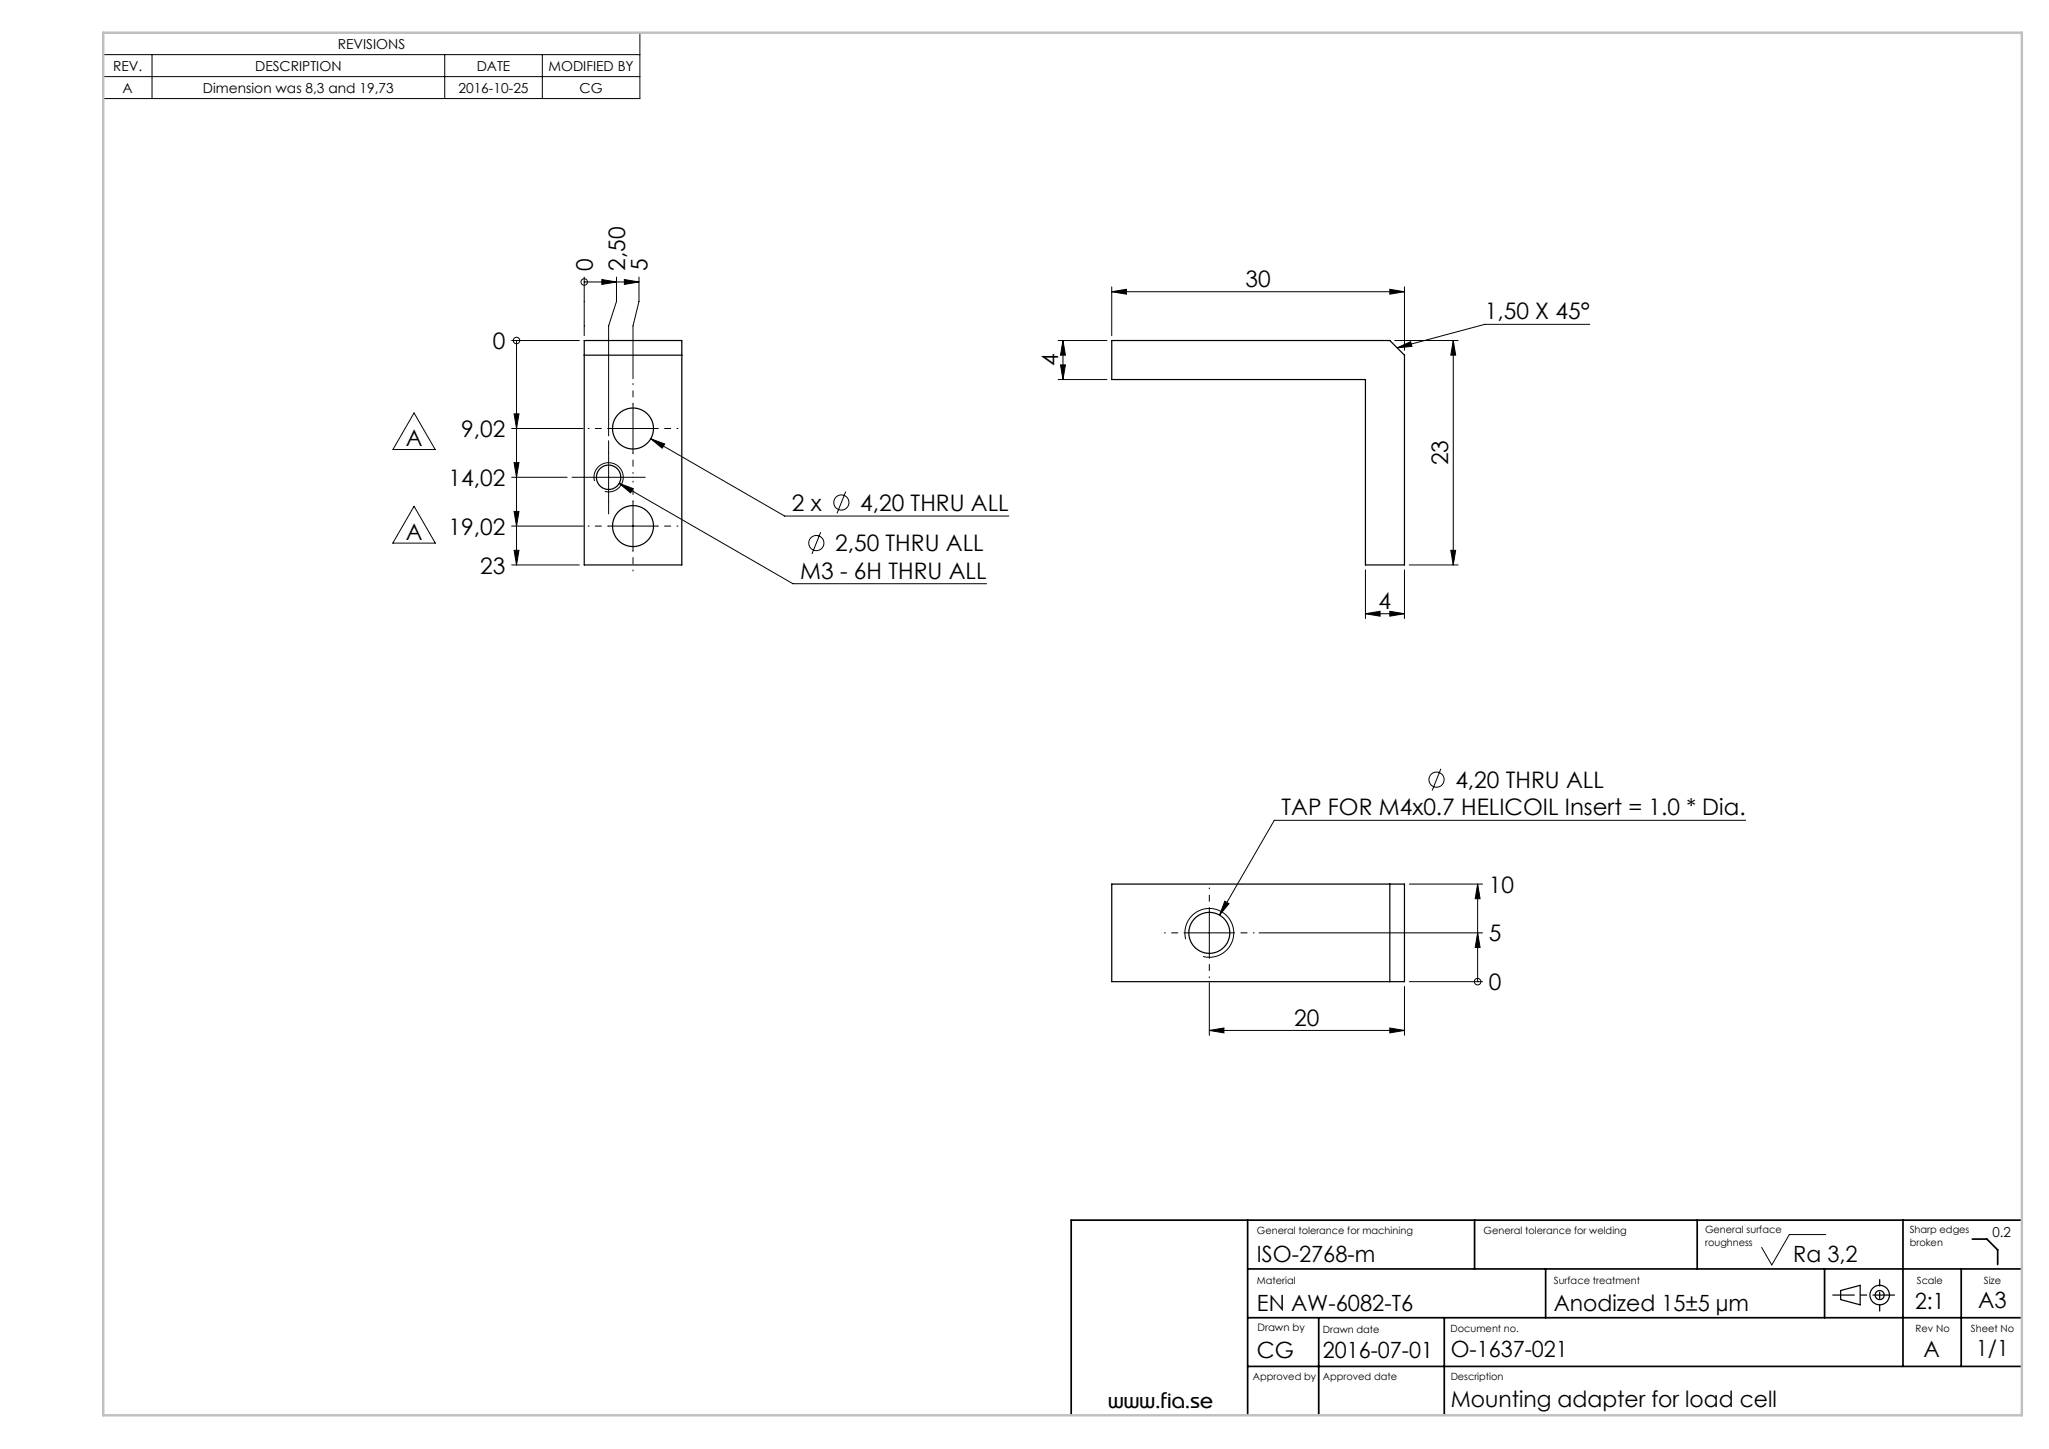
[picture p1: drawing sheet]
<svg xmlns="http://www.w3.org/2000/svg" width="420mm" height="297mm" viewBox="0 0 420 297" stroke-linecap="round" stroke-linejoin="round" font-family="sans-serif">
<g fill="none" stroke="#000" stroke-width=".2">
<path d="M21.2 6.7h110v13.5h-110zM21.2 11.2h110M21.2 15.7h110M31.2 11.2v9M91.2 11.2v9M111.2 11.2v9M119.8 57.8h.1M119.8 56.8v12M119.8 57.8h11.2M123.4 57.3l3 .5-3 .5zM126.4 56.8v5l-1.6 5v22.5M128 57.3l3 .5-3 .5z"/>
<path d="M131 56.8v5l-1.2 5v10.8M227.9 59.8l3-.5v1zM227.9 58.8v10M227.9 59.8h60M284.9 59.3l3 .5-3 .5zM287.9 58.8v13M104.9 69.8h13.9M105.9 69.8v46M105.9 69.8h.1M216.9 69.8h10M216.9 77.8h10M217.4 74.8h1l-.5 3z"/>
<path d="M217.9 69.8l.5 3h-1zM217.9 69.8v8M285.9 69.8h13M286.4 71.3l2.8-1.3 .2 1zM297.9 69.8l.5 3h-1zM297.9 69.8v46M325.9 66.5h-21.5l-18 4.8M84.9 84.6l4.3 7.5h-8.7zM104.9 87.8h14.7M104.9 97.8h11.4M105.4 84.8h1l-.5 3zM105.4 94.8h1l-.5 3z"/>
<path d="M119.8 97.8h10M121.9 98.6a3 3 0 0 1 2.6-3.8 3 3 0 0 1 3.2 3.3 3 3 0 0 1-3.7 2.6M124.8 87.8h10M124.8 92.8v10M126.9 99.1l2.9 1-.5 .9zM126.9 99.1l35.6 20.5h39.7M129.8 82.8v10M133.4 89.9l2.8 1.1-.5 .9zM133.4 89.9l27.4 15.9h46M84.9 103.8l4.3 7.5h-8.7zM104.9 107.8h14.7M104.9 115.8h13.9"/>
<path d="M105.4 112.8h1l-.5 3zM105.4 104.8h1l-.5 3zM124.8 107.8h10M129.8 102.8v10M168.2 109.1l-1.8 4.4M173.3 100.8l-1.7 4.4M279.9 116.8v10M287.9 116.8v10M288.9 115.8h10M297.4 112.8h1l-.5 3zM279.9 125.8l3-.5v1zM279.9 125.8h8"/>
<path d="M284.9 125.3l3 .5-3 .5zM295.3 157.6l-1.7 4.4M357.8 168.1h-96.6l-11.2 19.5M242.9 191.2h10M243 192.5a5 5 0 0 1 4.4-6.3 5 5 0 0 1 5.5 5.4 5 5 0 0 1-6.3 4.4M247.9 186.2v10M251.1 184.7l.8 .5-1.9 2.4zM258.1 191.2h45.8M288.9 181.2h15M302.9 191.2l.5 3h-1zM302.9 181.2l.5 3h-1zM302.9 181.2v20"/>
<path d="M247.9 211.2l3-.5v1zM247.9 201.4v10.8M247.9 211.2h40M284.9 210.7l3 .5-3 .5zM287.9 202.2v10M288.9 201.2h15M302.9 201.2h.1M374.2 253h-7.4l-3.6 6.3-2.1-3.6"/>
<circle cx="119.8" cy="57.8" r=".67"/>
<circle cx="105.9" cy="69.8" r=".67"/>
<circle cx="167.3" cy="111.3" r="1.56"/>
<circle cx="172.5" cy="103" r="1.56"/>
<circle cx="294.5" cy="159.8" r="1.56"/>
<circle cx="302.9" cy="201.2" r=".67"/>
</g>
<g fill="none" stroke="#000" stroke-width=".25">
<path d="M119.8 69.8h20v46h-20zM119.8 72.8h20M227.9 69.8h57l3 3v43h-8v-38h-52zM227.9 181.2h60v20h-60zM284.9 181.2v20M377.3 264.5l4-1.1v4l-4-1z"/>
<circle cx="124.8" cy="97.8" r="2.5"/>
<circle cx="129.8" cy="87.8" r="4.2"/>
<circle cx="129.8" cy="107.8" r="4.2"/>
<circle cx="247.9" cy="191.2" r="4.2"/>
<circle cx="385.3" cy="265.4" r="2"/>
<circle cx="385.3" cy="265.4" r=".93"/>
</g>
<path d="M124.8 87.8h-4.2M129.8 82.8v-4.2M129.8 92.8v4.2M134.8 87.8h4.2M124.8 107.8h-4.2M129.8 102.8v-4.2M129.8 112.8v4.2M134.8 107.8h4.2M242.9 191.2h-4.2M247.9 186.2v-4.2M247.9 196.2v4.2M252.9 191.2h4.2" fill="none" stroke="#000" stroke-width=".2" stroke-dasharray="15.2 1.3 1.3 1.3" stroke-dashoffset="15"/>
<path d="M119.8 97.8h-2.5M124.8 92.8v-2.5M129.8 97.8h2.5M124.8 102.8v2.5" fill="none" stroke="#000" stroke-width=".2" stroke-dasharray="15.2 1.3 1.3 1.3"/>
<path d="M388.3 265.4h-12.6" fill="none" stroke="#000" stroke-width=".25" stroke-dasharray="15.2 1.3 1.3 1.3" stroke-dashoffset="10.8"/>
<path d="M385.3 268.7v-6.4" fill="none" stroke="#000" stroke-width=".25" stroke-dasharray="15.2 1.3 1.3 1.3" stroke-dashoffset="13.9"/>
<g fill="none" stroke="#000" stroke-width=".35">
<path d="M255.7 250.1v40M302.3 250.1v10M347.9 250.1v10M390.1 250.1v30M404.3 254h3l2.2 2.2v3M414.4 250.1h-194.8v40M255.7 270.1h158.7M255.7 260.1h158.7M270.3 270.1v20M296 270.1v20M316.8 260.1v10M374 260.1v10"/>
<path d="M402 260.1v20M255.7 280.1h158.7"/>
</g>
<path d="M21.2 6.7h393.2v283.4h-393.2z" fill="none" stroke="#c0c0c0" stroke-width=".5"/>
<g fill="#000">
<path d="M123.4 57.3l3 .5-3 .5zM128 57.3l3 .5-3 .5z"/>
<path d="M227.9 59.8l3-.5v1zM284.9 59.3l3 .5-3 .5zM286.4 71.3l2.8-1.3 .2 1zM247.9 211.2l3-.5v1zM284.9 210.7l3 .5-3 .5zM251.1 184.7l-1.1 2.9 1.9-2.4zM133.4 89.9l2.3 2 .5-.9zM126.9 99.1l2.4 1.9 .5-.9z"/>
<path d="M297.9 69.8l.5 3h-1zM297.4 112.8h1l-.5 3zM217.9 69.8l.5 3h-1zM217.4 74.8h1l-.5 3z"/>
<path d="M279.9 125.8l3-.5v1zM284.9 125.3l3 .5-3 .5z"/>
<path d="M302.9 191.2l.5 3h-1zM302.9 181.2l.5 3h-1zM105.4 84.8h1l-.5 3zM105.4 94.8h1l-.5 3zM105.4 112.8h1l-.5 3zM105.4 104.8h1l-.5 3z"/>
</g>
<g font-size="4.7">
<text x="121.5" y="55.5" transform="rotate(-90 121.5 55.5)">0</text>
<text x="128.1" y="55.5" transform="rotate(-90 128.1 55.5)">2,50</text>
<text x="132.7" y="55.5" transform="rotate(-90 132.7 55.5)">5</text>
<text x="255.3" y="58.8">30</text>
<text x="304.4" y="65.5">1,50 X 45°</text>
<text x="101" y="71.6">0</text>
<text x="216.9" y="75.1" transform="rotate(-90 216.9 75.1)">4</text>
<text x="94.5" y="89.6">9,02</text>
<text x="83.2" y="91.5">A</text>
<text x="296.9" y="95.4" transform="rotate(-90 296.9 95.4)">23</text>
<text x="91.9" y="99.6">14,02</text>
<text x="162.3" y="104.7">2 x</text>
<text x="176.3" y="104.7">4,20 THRU ALL</text>
<text x="83.2" y="110.6">A</text>
<text x="91.9" y="109.6">19,02</text>
<text x="171.2" y="113">2,50 THRU ALL</text>
<text x="98.4" y="117.6">23</text>
<text x="164" y="118.6">M3 - 6H THRU ALL</text>
<text x="282.6" y="124.8">4</text>
<text x="298.3" y="161.5">4,20 THRU ALL</text>
<text x="262.7" y="167.1">TAP FOR M4x0.7 HELICOIL Insert = 1.0 * Dia.</text>
<text x="305.2" y="183">10</text>
<text x="305.2" y="193">5</text>
<text x="305.2" y="203">0</text>
<text x="265.3" y="210.2">20</text>
</g>
<g font-size="4.6">
<text x="257.6" y="258.6">ISO-2768-m</text>
<text x="367.6" y="258.6">Ra 3,2</text>
<text x="257.6" y="268.6">EN AW-6082-T6</text>
<text x="318.5" y="268.6">Anodized 15±5 µm</text>
<text x="392.6" y="268.3">2:1</text>
<text x="405.5" y="268">A3</text>
<text x="257.6" y="278.4">CG</text>
<text x="271.1" y="278.4">2016-07-01</text>
<text x="297.4" y="278.1">O-1637-021</text>
<text x="394.3" y="278.1">A</text>
<text x="405.1" y="277.9">1/1</text>
<text x="297.4" y="288.4">Mounting adapter for load cell</text>
</g>
<text font-size="4.2" x="227.2" y="288.5">www.fia.se</text>
<g font-size="2.8">
<text x="69.2" y="10">REVISIONS</text>
<text x="23.2" y="14.5">REV.</text>
<text x="52.3" y="14.5">DESCRIPTION</text>
<text x="97.7" y="14.5">DATE</text>
<text x="112.4" y="14.5">MODIFIED BY</text>
<text x="25.1" y="19">A</text>
<text x="41.6" y="19">Dimension was 8,3 and 19,73</text>
<text x="94" y="19">2016-10-25</text>
<text x="118.8" y="19">CG</text>
<text x="408.4" y="253.5">0.2</text>
</g>
<text font-size="2.1" x="257.7" y="272.8">Drawn by</text>
<g font-size="2">
<text x="257.6" y="252.9">General tolerance for machining</text>
<text x="304.1" y="252.9">General tolerance for welding</text>
<text x="349.5" y="252.8">General surface</text>
<text x="349.5" y="255.4">roughness</text>
<text x="391.4" y="252.8">Sharp edges</text>
<text x="391.4" y="255.4">broken</text>
<text x="257.6" y="263.2">Material</text>
<text x="318.5" y="263.2">Surface treatment</text>
<text x="392.9" y="263.2">Scale</text>
<text x="406.6" y="263.2">Size</text>
<text x="271.1" y="273.2">Drawn date</text>
<text x="297.3" y="273">Document no.</text>
<text x="392.7" y="273">Rev No</text>
<text x="404" y="273">Sheet No</text>
<text x="256.8" y="282.9">Approved by</text>
<text x="271.1" y="282.8">Approved date</text>
<text x="297.4" y="282.8">Description</text>
</g>
</svg>
